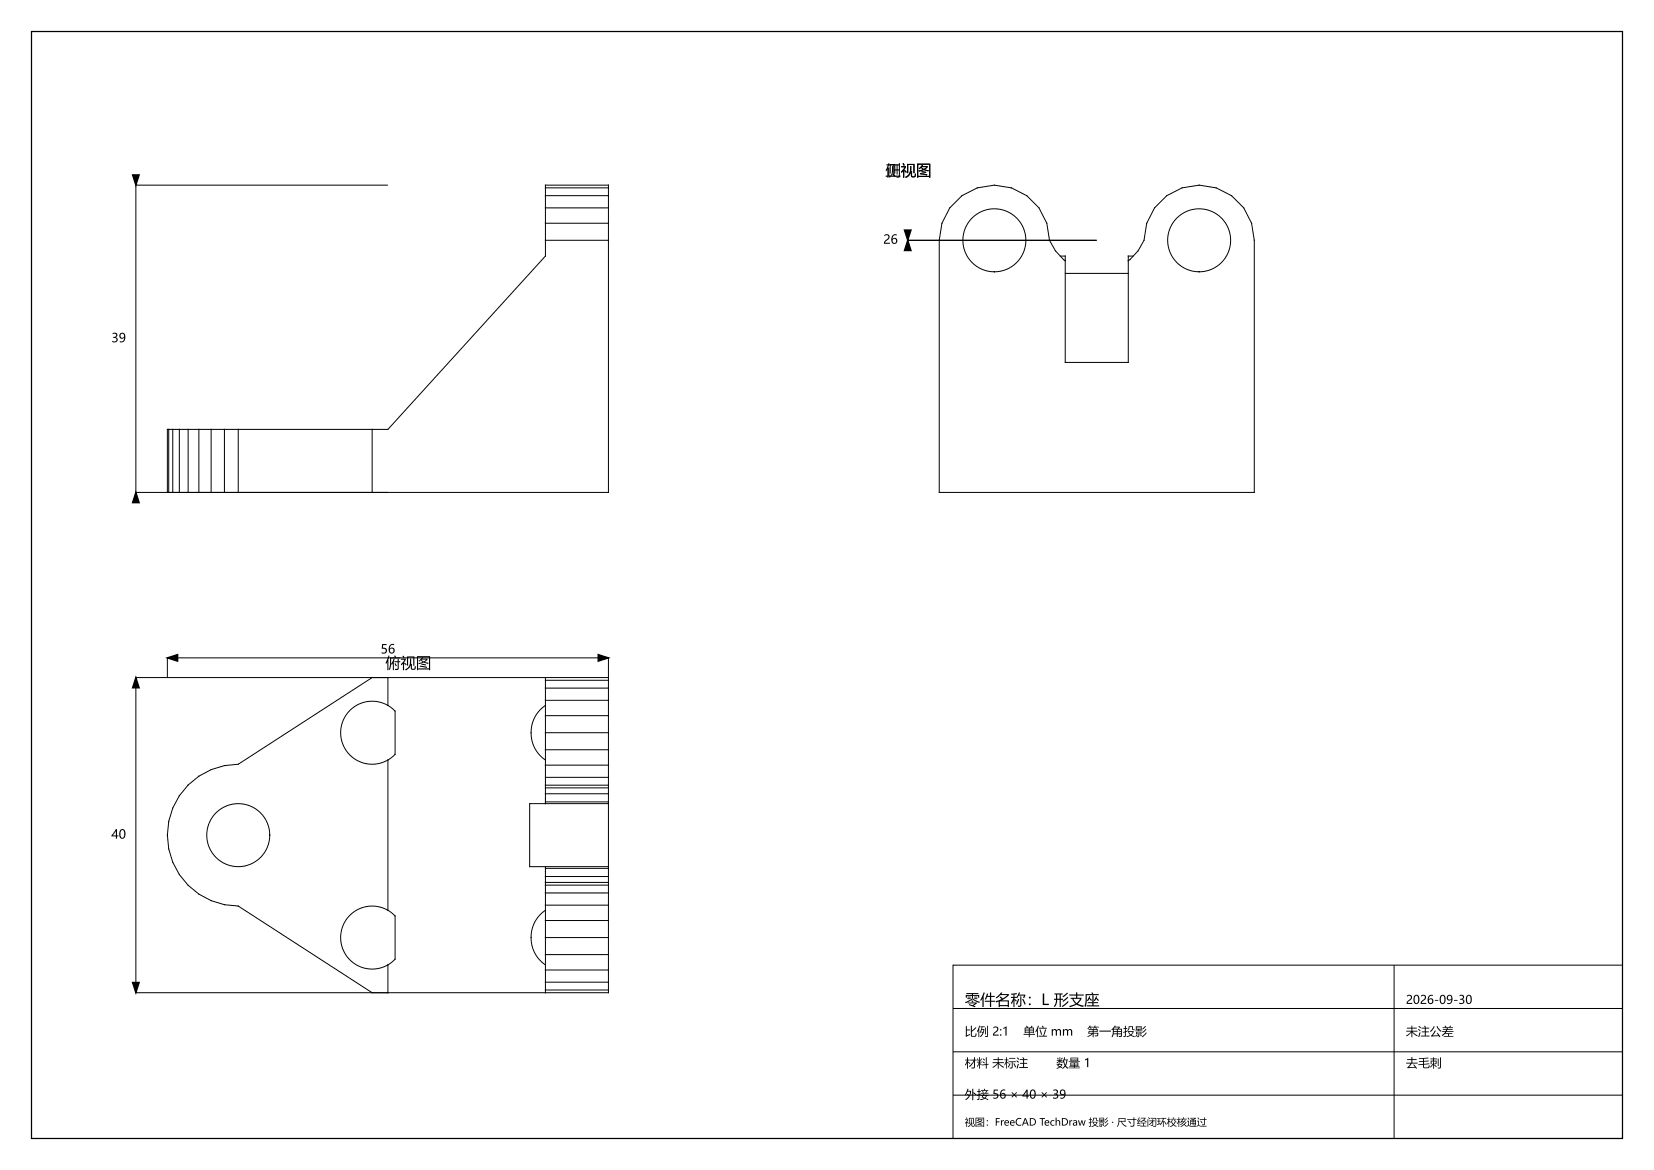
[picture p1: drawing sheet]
<svg xmlns="http://www.w3.org/2000/svg" width="420mm" height="297mm" viewBox="0 0 420 297" stroke-linecap="round" stroke-linejoin="round" font-family="sans-serif">
<path d="M8 8h404v281h-404z" fill="none" stroke="#000" stroke-width=".32"/>
<g fill="none" stroke="#000" stroke-width=".25">
<path d="M98.5 47h-64v78h64M138.5 47.7v-.7h16v.7M138.5 56.7v4.3M138.5 47.7v2M138.5 49.7v3.1M138.5 52.8v3.9M138.5 56.7h16M138.5 52.8h16M138.5 49.7h16M138.5 47.7h16M154.5 47.7v2M154.5 49.7v3.1"/>
<path d="M154.5 52.8v3.9M154.5 56.7v4.3M138.5 61v4l-40 44h-4M138.5 61h16M154.5 61v64h-60M230.5 61h.1M230.5 61h48M269.2 65h1.3v1.2M270.5 66.2l-2.5-2.5-1.5-2.7-.7-4.3-2-3.9-3.1-3.1-3.9-2-4.3-.7-4.3 .7-3.9 2-3.1 3.1-2 3.9-.7 4.3v64h80v-64l-.7-4.3-2-3.9-3.1-3.1-3.9-2-4.3-.7-4.3 .7-3.9 2-3.1 3.1-2 3.9-.7 4.3-1.5 2.7-2.5 2.5M270.5 66.2v25.8h16v-25.8M270.5 69.4h16M287.8 65h-1.3v1.2"/>
<path d="M42.8 109h-.3v16h.3M42.8 109h1.1M42.8 109v16M43.9 109h1.6M43.9 109v16M45.5 109h2.3M45.5 109v16M47.8 109h2.7M47.8 109v16M50.5 109h3.1M50.5 109v16M53.6 109h3.4"/>
<path d="M53.6 109v16M57 109h3.5M57 109v16M60.5 109h34M60.5 109v16M94.5 109v16M42.8 125h1.1M43.9 125h1.6M45.5 125h2.3M47.8 125h2.7M50.5 125h3.1M53.6 125h3.4"/>
<path d="M57 125h3.5M60.5 125h34M42.5 172v-5h112v5M98.5 172h40M98.5 172v7.1M98.5 179.1l1.5 1.1a.9 .9 0 0 1 .3 1.2v8.5a1.94 1.94 0 0 1-.2 1.8l-1.6 1.2M98.5 172h-4l-34 22-3.5 .3-3.3 1.1-3.2 1.6-2.7 2.3-2.6 3.2-1.3 2.6-1.1 3.4-.3 3.5 .3 3.5 1.1 3.4 1.5 2.8 2.4 3 2.7 2.3 3.1 1.6 2.4 .8 1 .3 3.5 .3 34 22h4M98.5 179.1a8 8 0 0 0-12 6.9 8 8 0 0 0 12 6.9M98.5 172h-64v80h64M138.5 179.1l-1.5 1.3-1.2 1.7-.7 1.8-.2 2 .2 2.1 .7 1.9 1.2 1.7 1.5 1.3M138.5 172h16M138.5 172v.7"/>
<path d="M138.5 177.8v3.9M138.5 174.7v3.1M138.5 172.7v2M138.5 172.7h16M138.5 174.7h16M138.5 177.8h16M154.5 177.8v3.9M154.5 174.7v3.1M154.5 172.7v2M154.5 172v.7M98.5 192.9v38.2M138.5 199.3v.7"/>
<path d="M138.5 197.3v2M138.5 194.2v3.1M138.5 190.3v3.9M138.5 186v4.3M138.5 181.7v4.3M138.5 181.7h16M138.5 186h16M138.5 190.3h16M138.5 194.2h16M138.5 197.3h16M138.5 199.3h16M154.5 199.3v.7"/>
<path d="M154.5 197.3v2M154.5 194.2v3.1M154.5 190.3v3.9M154.5 186v4.3M154.5 181.7v4.3M138.5 201.5v2.5M138.5 204h16M138.5 203.6h16M138.5 204h-4v16h4M138.5 201.5h16M138.5 200v1.5M138.5 200h16"/>
<path d="M154.5 203.6v.4M154.5 201.5v2.1M154.5 204v16M154.5 200v1.5M98.5 231.1l1.5 1.1a.9 .9 0 0 1 .3 1.2v8.5a1.94 1.94 0 0 1-.2 1.8l-1.6 1.2M98.5 231.1a8 8 0 0 0-12 6.9 8 8 0 0 0 12 6.9M138.5 231.1l-1.5 1.3-1.2 1.7-.7 1.8-.2 2 .2 2.1 .7 1.9 1.2 1.7 1.5 1.3M138.5 220v2.5M138.5 220h16M138.5 238v4.3M138.5 233.7v4.3M138.5 229.8v3.9"/>
<path d="M138.5 226.7v3.1M138.5 224.7v2M138.5 224v.7M138.5 222.5v1.5M138.5 220.4h16M138.5 222.5h16M138.5 224h16M138.5 224.7h16M138.5 226.7h16M138.5 229.8h16M138.5 233.7h16M138.5 238h16"/>
<path d="M154.5 238v4.3M154.5 233.7v4.3M154.5 229.8v3.9M154.5 226.7v3.1M154.5 224.7v2M154.5 224v.7M154.5 222.5v1.5M154.5 220.4v2.1M154.5 220v.4M98.5 252h40M98.5 244.9v7.1M138.5 251.3v.7"/>
<path d="M138.5 249.3v2M138.5 246.2v3.1M138.5 242.3v3.9M138.5 242.3h16M138.5 246.2h16M138.5 249.3h16M138.5 251.3h16M154.5 251.3v.7h-16M154.5 249.3v2M154.5 246.2v3.1M154.5 242.3v3.9M242 245h170v44h-170z"/>
<path d="M242 256h170M354 245v44M242 278h170M242 267h170"/>
<circle cx="252.5" cy="61" r="8"/>
<circle cx="304.5" cy="61" r="8"/>
<circle cx="60.5" cy="212" r="8"/>
</g>
<path d="M33.7 44.4h1.6l-.8 2.6zM229.7 58.4h1.6l-.8 2.6zM230.5 61l.8 2.6h-1.6zM34.5 125l.8 2.6h-1.6zM34.5 172l.8 2.6h-1.6zM42.5 167l2.6-.8v1.6zM151.9 166.2l2.6 .8-2.6 .8zM33.7 249.4h1.6l-.8 2.6z" fill="#000" stroke="#000" stroke-width=".35"/>
<g font-size="3.9">
<text x="224.9" y="44.6">正视图</text>
<text x="224.9" y="44.6">侧</text>
<text x="97.9" y="169.6">俯视图</text>
<text x="245" y="255.1">零件名称：L 形支座</text>
</g>
<g font-size="3.2">
<text x="224.3" y="61.9">26</text>
<text x="28.3" y="86.9">39</text>
<text x="96.6" y="165.9">56</text>
<text x="28.3" y="212.9">40</text>
</g>
<g font-size="3">
<text x="357" y="254.8">2026-09-30</text>
<text x="245" y="262.9">比例 2:1</text>
<text x="259.8" y="262.9">单位 mm</text>
<text x="276.1" y="262.9">第一角投影</text>
<text x="357" y="262.9">未注公差</text>
<text x="245" y="270.9">材料 未标注</text>
<text x="268.2" y="270.9">数量 1</text>
<text x="357" y="270.9">去毛刺</text>
<text x="245" y="278.9">外接 56 × 40 × 39</text>
</g>
<text font-size="2.5" x="245" y="285.7">视图：FreeCAD TechDraw 投影 · 尺寸经闭环校核通过</text>
</svg>
